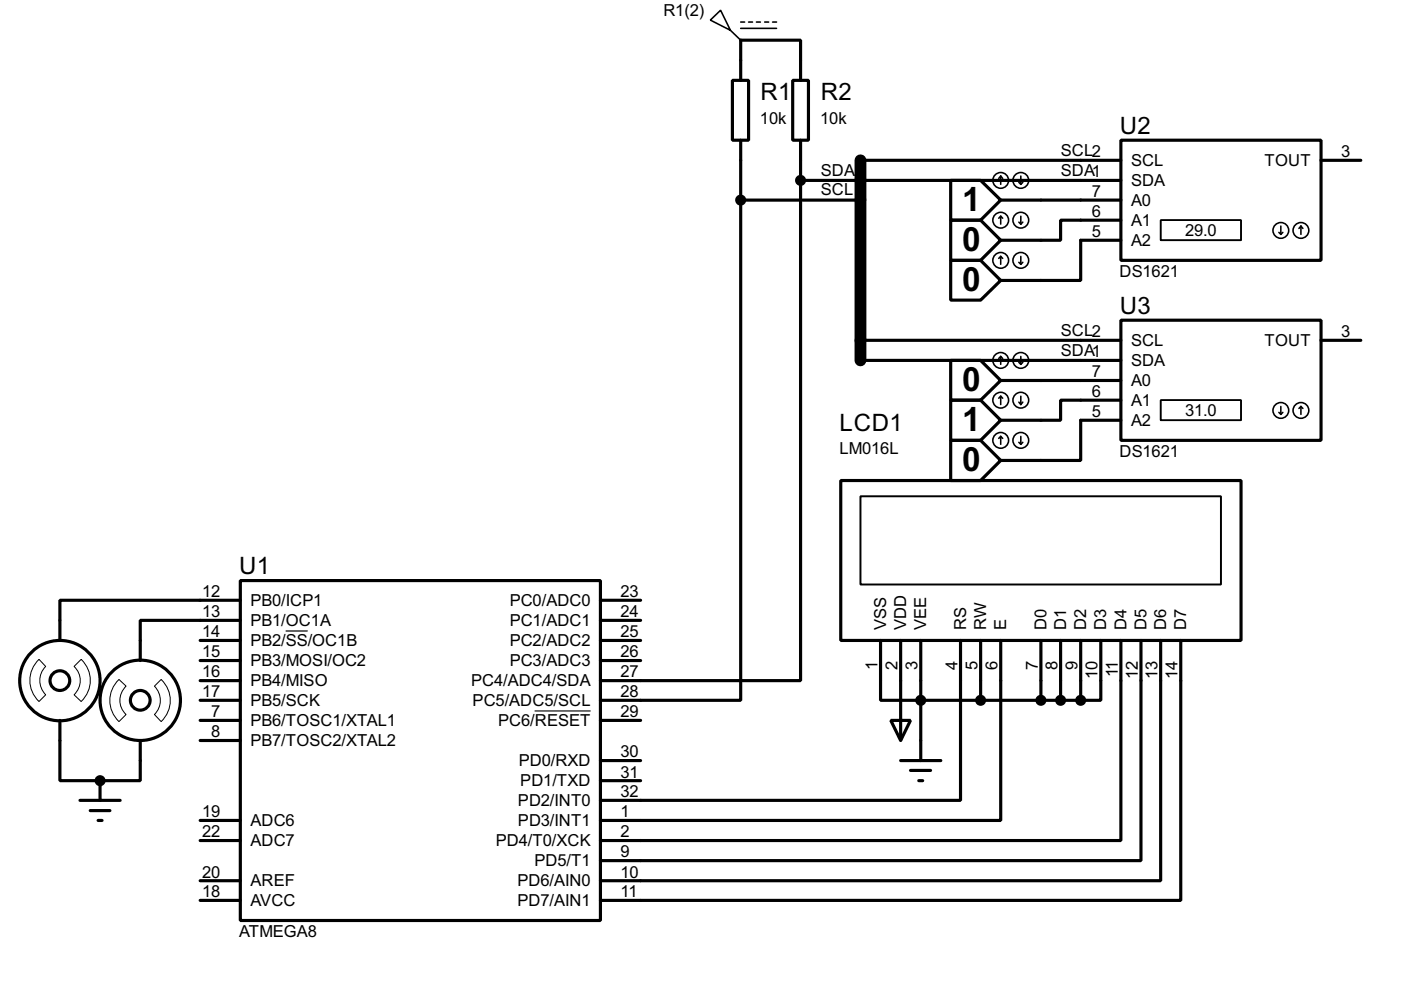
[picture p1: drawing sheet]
<svg xmlns="http://www.w3.org/2000/svg" width="178mm" height="125mm" viewBox="0 0 178 125" stroke-linecap="round" stroke-linejoin="round" font-family="sans-serif">
<path d="M109.2 20.4v25.4" fill="none" stroke="#000" stroke-width="1.5"/>
<g fill="none" stroke="#000" stroke-width=".4">
<path d="M93 10.2h2v7.6h-2zM94 10.2v-5.1h7.6v5.1M94 17.8v7.6M100.6 10.2h2v7.6h-2zM101.6 17.8v5.1M142.3 17.8h25.4v15.3h-25.4zM94 25.4v63.5h-17.8M94 25.4h15.2M101.6 22.9v63.5h-25.4M101.6 22.9h40.7M109.2 20.4h33.1M120.7 22.9h3.8l2.5 2.5-2.5 2.6h-3.8z"/>
<path d="M120.7 28h3.8l2.5 2.5-2.5 2.6h-3.8zM120.7 33.1h3.8l2.5 2.5-2.5 2.5h-3.8zM127 25.4h15.3M142.3 28h-7.7v2.5h-7.6M142.3 30.5h-5.1v5.1h-10.2M167.7 20.4h5M109.2 43.2h33.1M109.2 45.8h33.1M120.7 45.8h3.8l2.5 2.5-2.5 2.5h-3.8zM120.7 50.8h3.8l2.5 2.6-2.5 2.5h-3.8zM120.7 55.9h3.8l2.5 2.6-2.5 2.5h-3.8zM127 48.3h15.3"/>
<path d="M142.3 40.7h25.4v15.2h-25.4zM142.3 50.8h-7.7v2.6h-7.6M142.3 53.4h-5.1v5.1h-10.2M167.7 43.2h5M30.5 73.7h45.7v43.2h-45.7zM30.5 76.2h-22.9v5.1M30.5 78.8h-12.7v5.1M76.2 76.2h5.1M76.2 78.8h5.1M106.7 61h50.8v20.3h-50.8zM7.6 91.5v7.6h5.1M12.7 99.1v2.5"/>
<path d="M17.8 94v5.1h-5.1M25.4 88.9h5.1M25.4 81.3h5.1M25.4 83.9h5.1M25.4 86.4h5.1M25.4 91.5h5.1M25.4 94h5.1M76.2 81.3h5.1M76.2 83.9h5.1M76.2 91.5h5.1M76.2 96.6h5.1M76.2 99.1h5.1"/>
<path d="M111.8 81.3v7.6h25.4M113.1 91.5h2.5l-1.3 2.5zM114.3 81.3v12.7M114.3 96.6h5.1M115.6 97.8h2.5M116.6 99.1h.5M116.9 81.3v15.3M121.9 81.3v20.3h-45.7M124.5 81.3v7.6M127 81.3v22.9h-50.8M132.1 81.3v7.6M134.6 81.3v7.6"/>
<path d="M137.2 81.3v7.6M139.7 81.3v7.6h-2.5M142.3 81.3v25.4h-66.1M144.8 81.3v28h-68.6M147.3 81.3v30.5h-71.1M149.9 81.3v33h-73.7M10.2 101.6h5.1M11.5 102.9h2.5M12.5 104.2h.5M25.4 104.2h5.1M25.4 106.7h5.1M25.4 111.8h5.1"/>
<path d="M25.4 114.3h5.1"/>
<circle cx="7.6" cy="86.4" r="5.1"/>
<circle cx="7.6" cy="86.4" r="1.25"/>
<circle cx="17.8" cy="88.9" r="5.1"/>
<circle cx="17.8" cy="88.9" r="1.25"/>
</g>
<circle cx="12.7" cy="99.1" r=".2" fill="#000"/>
<path d="M36.3 80.1h2.8M67.9 90.3h7.1" fill="none" stroke="#000" stroke-width=".15"/>
<g fill="none" stroke="#000" stroke-width=".2">
<path d="M90.2 2.6l1.3-1.3 1.2 2.6zM92.7 3.9l1.3 1.2M94 2.8h.5M94 3.6h4.6M95 2.8h.5M96 2.8h.5M97.1 2.8h.5M98.1 2.8h.5M127 22.4l-.2 .3M127 22.4l.3 .3M127 22.4v1M127 27.5v1"/>
<path d="M127 32.6v1M127 27.5l-.2 .2M127 27.5l.3 .2M127 32.6l-.2 .2M127 32.6l.3 .2M129.3 23.2l.3 .2M129.3 28.2l.3 .3M129.3 33.3l.3 .3M129.6 22.4v1M129.6 27.5v1M129.6 32.6v1M129.8 23.2l-.2 .2"/>
<path d="M129.8 28.2l-.2 .3M129.8 33.3l-.2 .3M147.3 28h10.2v2.5h-10.2zM162.3 29.5l.3 .3M162.6 28.7v1.1M162.8 29.5l-.2 .3M165.1 28.7l-.2 .3M165.1 28.7l.3 .3M165.1 28.7v1.1M127 45.3v1M127 50.3v1.1M127 55.4v1"/>
<path d="M127 45.3l-.2 .2M127 45.3l.3 .2M127 50.3l-.2 .3M127 50.3l.3 .3M127 55.4l-.2 .3M127 55.4l.3 .3M129.3 46l.3 .3M129.3 51.1l.3 .3M129.3 56.2l.3 .2M129.6 45.3v1M129.6 50.3v1.1M129.6 55.4v1"/>
<path d="M129.8 46l-.2 .3M129.8 51.1l-.2 .3M129.8 56.2l-.2 .2M147.3 50.8h10.2v2.6h-10.2zM162.3 52.4l.3 .2M162.6 51.6v1M162.8 52.4l-.2 .2M165.1 51.6v1M165.1 51.6l-.2 .3M165.1 51.6l.3 .3"/>
<circle cx="127" cy="33.1" r="1"/>
<circle cx="127" cy="28" r="1"/>
<circle cx="127" cy="22.9" r="1"/>
<circle cx="129.5" cy="28" r="1"/>
<circle cx="129.5" cy="33.1" r="1"/>
<circle cx="129.5" cy="22.9" r="1"/>
<circle cx="162.5" cy="29.3" r="1"/>
<circle cx="165.1" cy="29.3" r="1"/>
<circle cx="127" cy="45.8" r="1"/>
<circle cx="127" cy="50.8" r="1"/>
<circle cx="127" cy="55.9" r="1"/>
<circle cx="129.5" cy="45.8" r="1"/>
<circle cx="129.5" cy="50.8" r="1"/>
<circle cx="129.5" cy="55.9" r="1"/>
<circle cx="162.5" cy="52.1" r="1"/>
<circle cx="165.1" cy="52.1" r="1"/>
</g>
<g fill="#000" stroke="#000" stroke-width=".4">
<circle cx="94" cy="25.4" r=".5"/>
<circle cx="101.6" cy="22.9" r=".5"/>
<circle cx="12.7" cy="99.1" r=".5"/>
<circle cx="116.8" cy="88.9" r=".5"/>
<circle cx="124.4" cy="88.9" r=".5"/>
<circle cx="132.1" cy="88.9" r=".5"/>
<circle cx="134.6" cy="88.9" r=".5"/>
<circle cx="137.1" cy="88.9" r=".5"/>
</g>
<path d="M5 83.7l.8 .9a2.53 2.53 0 0 0 0 3.6l-.8 .9a3.7 3.7 0 0 1 0-5.4zM9.4 84.6l.9-.9a3.7 3.7 0 0 1 0 5.4l-.9-.9a2.46 2.46 0 0 0 0-3.6zM15.1 86.3l.9 .8a2.46 2.46 0 0 0 0 3.6l-.9 .9a3.7 3.7 0 0 1 0-5.3zM19.6 87.1l.9-.8a3.7 3.7 0 0 1 0 5.3l-.9-.9a2.53 2.53 0 0 0 0-3.6z" fill="none" stroke="#000" stroke-width=".13"/>
<path d="M109.2 63h45.8v11.2h-45.8z" fill="none" stroke="#000" stroke-width=".25"/>
<g font-size="4.8">
<text x="122.1" y="26.8">1</text>
<text x="122.1" y="31.9">0</text>
<text x="122.1" y="37">0</text>
<text x="122.1" y="49.7">0</text>
<text x="122.1" y="54.7">1</text>
<text x="122.1" y="59.8">0</text>
</g>
<g font-size="3.4">
<text x="96.5" y="12.7">R1</text>
<text x="104.2" y="12.7">R2</text>
<text x="142.1" y="17">U2</text>
<text x="142.1" y="39.9">U3</text>
<text x="106.6" y="54.7">LCD1</text>
<text x="30.4" y="72.9">U1</text>
</g>
<g font-size="2.4">
<text x="84.2" y="2">R1(2)</text>
<text x="96.5" y="15.7">10k</text>
<text x="104.1" y="15.7">10k</text>
<text x="104.2" y="22.3">SDA</text>
<text x="134.6" y="19.8">SCL2</text>
<text x="134.6" y="22.3">SDA1</text>
<text x="143.5" y="21">SCL</text>
<text x="143.5" y="23.6">SDA</text>
<text x="160.5" y="21">TOUT</text>
<text x="170.2" y="19.9">3</text>
<text x="104.2" y="24.8">SCL</text>
<text x="138.6" y="25">7</text>
<text x="138.6" y="27.5">6</text>
<text x="143.5" y="26.1">A0</text>
<text x="143.5" y="28.6">A1</text>
<text x="150.4" y="30">29.0</text>
<text x="138.6" y="30.1">5</text>
<text x="142.1" y="35.2">DS1621</text>
<text x="143.5" y="31.2">A2</text>
<text x="134.6" y="42.6">SCL2</text>
<text x="134.6" y="45.2">SDA1</text>
<text x="138.6" y="47.9">7</text>
<text x="143.5" y="43.9">SCL</text>
<text x="143.5" y="46.5">SDA</text>
<text x="160.5" y="43.9">TOUT</text>
<text x="170.2" y="42.8">3</text>
<text x="138.6" y="50.4">6</text>
<text x="138.6" y="53">5</text>
<text x="143.5" y="49">A0</text>
<text x="143.5" y="51.5">A1</text>
<text x="150.4" y="52.8">31.0</text>
<text x="106.5" y="57.6">LM016L</text>
<text x="142.1" y="58">DS1621</text>
<text x="143.5" y="54.1">A2</text>
<text x="25.7" y="75.8">12</text>
<text x="31.8" y="76.9">PB0/ICP1</text>
<text x="64.7" y="76.9">PC0/ADC0</text>
<text x="78.8" y="75.8">23</text>
<text x="25.7" y="78.4">13</text>
<text x="25.7" y="80.9">14</text>
<text x="25.7" y="83.5">15</text>
<text x="31.8" y="79.5">PB1/OC1A</text>
<text x="31.8" y="82">PB2/SS/OC1B</text>
<text x="64.7" y="79.5">PC1/ADC1</text>
<text x="64.7" y="82">PC2/ADC2</text>
<text x="78.8" y="78.4">24</text>
<text x="78.8" y="80.9">25</text>
<text x="78.8" y="83.5">26</text>
<text x="112.5" y="80" transform="rotate(-90 112.5 80)">VSS</text>
<text x="115" y="80" transform="rotate(-90 115 80)">VDD</text>
<text x="117.6" y="80" transform="rotate(-90 117.6 80)">VEE</text>
<text x="122.6" y="80" transform="rotate(-90 122.6 80)">RS</text>
<text x="125.2" y="80" transform="rotate(-90 125.2 80)">RW</text>
<text x="127.7" y="80" transform="rotate(-90 127.7 80)">E</text>
<text x="132.8" y="80" transform="rotate(-90 132.8 80)">D0</text>
<text x="135.3" y="80" transform="rotate(-90 135.3 80)">D1</text>
<text x="137.9" y="80" transform="rotate(-90 137.9 80)">D2</text>
<text x="140.4" y="80" transform="rotate(-90 140.4 80)">D3</text>
<text x="143" y="80" transform="rotate(-90 143 80)">D4</text>
<text x="145.5" y="80" transform="rotate(-90 145.5 80)">D5</text>
<text x="148" y="80" transform="rotate(-90 148 80)">D6</text>
<text x="150.6" y="80" transform="rotate(-90 150.6 80)">D7</text>
<text x="25.7" y="86">16</text>
<text x="25.7" y="88.5">17</text>
<text x="31.8" y="84.6">PB3/MOSI/OC2</text>
<text x="31.8" y="87.1">PB4/MISO</text>
<text x="31.8" y="89.6">PB5/SCK</text>
<text x="59.8" y="87.1">PC4/ADC4/SDA</text>
<text x="60" y="89.6">PC5/ADC5/SCL</text>
<text x="64.7" y="84.6">PC3/ADC3</text>
<text x="78.8" y="86">27</text>
<text x="78.8" y="88.5">28</text>
<text x="111.4" y="85" transform="rotate(-90 111.4 85)">1</text>
<text x="113.9" y="85" transform="rotate(-90 113.9 85)">2</text>
<text x="116.5" y="85" transform="rotate(-90 116.5 85)">3</text>
<text x="121.5" y="85" transform="rotate(-90 121.5 85)">4</text>
<text x="124.1" y="85" transform="rotate(-90 124.1 85)">5</text>
<text x="126.6" y="85" transform="rotate(-90 126.6 85)">6</text>
<text x="131.7" y="85" transform="rotate(-90 131.7 85)">7</text>
<text x="134.2" y="85" transform="rotate(-90 134.2 85)">8</text>
<text x="136.8" y="85" transform="rotate(-90 136.8 85)">9</text>
<text x="139.3" y="86.2" transform="rotate(-90 139.3 86.2)">10</text>
<text x="141.9" y="86" transform="rotate(-90 141.9 86)">11</text>
<text x="144.4" y="86.2" transform="rotate(-90 144.4 86.2)">12</text>
<text x="146.9" y="86.2" transform="rotate(-90 146.9 86.2)">13</text>
<text x="149.5" y="86.1" transform="rotate(-90 149.5 86.1)">14</text>
<text x="26.8" y="91.1">7</text>
<text x="26.8" y="93.6">8</text>
<text x="31.8" y="92.2">PB6/TOSC1/XTAL1</text>
<text x="31.8" y="94.7">PB7/TOSC2/XTAL2</text>
<text x="63.2" y="92.2">PC6/RESET</text>
<text x="78.8" y="91.1">29</text>
<text x="65.8" y="97.3">PD0/RXD</text>
<text x="66" y="99.8">PD1/TXD</text>
<text x="78.8" y="96.2">30</text>
<text x="78.8" y="98.7">31</text>
<text x="78.8" y="101.2">32</text>
<text x="25.7" y="106.3">22</text>
<text x="25.7" y="103.8">19</text>
<text x="31.8" y="107.4">ADC7</text>
<text x="31.8" y="104.9">ADC6</text>
<text x="62.9" y="107.4">PD4/T0/XCK</text>
<text x="65.7" y="102.3">PD2/INT0</text>
<text x="65.7" y="104.9">PD3/INT1</text>
<text x="78.8" y="103.8">1</text>
<text x="78.8" y="106.3">2</text>
<text x="25.7" y="111.4">20</text>
<text x="25.7" y="113.9">18</text>
<text x="31.8" y="112.5">AREF</text>
<text x="65.7" y="112.5">PD6/AIN0</text>
<text x="67.8" y="110">PD5/T1</text>
<text x="78.8" y="108.9">9</text>
<text x="78.8" y="111.4">10</text>
<text x="78.8" y="113.9">11</text>
<text x="30.3" y="119">ATMEGA8</text>
<text x="31.8" y="115">AVCC</text>
<text x="65.7" y="115">PD7/AIN1</text>
</g>
</svg>
